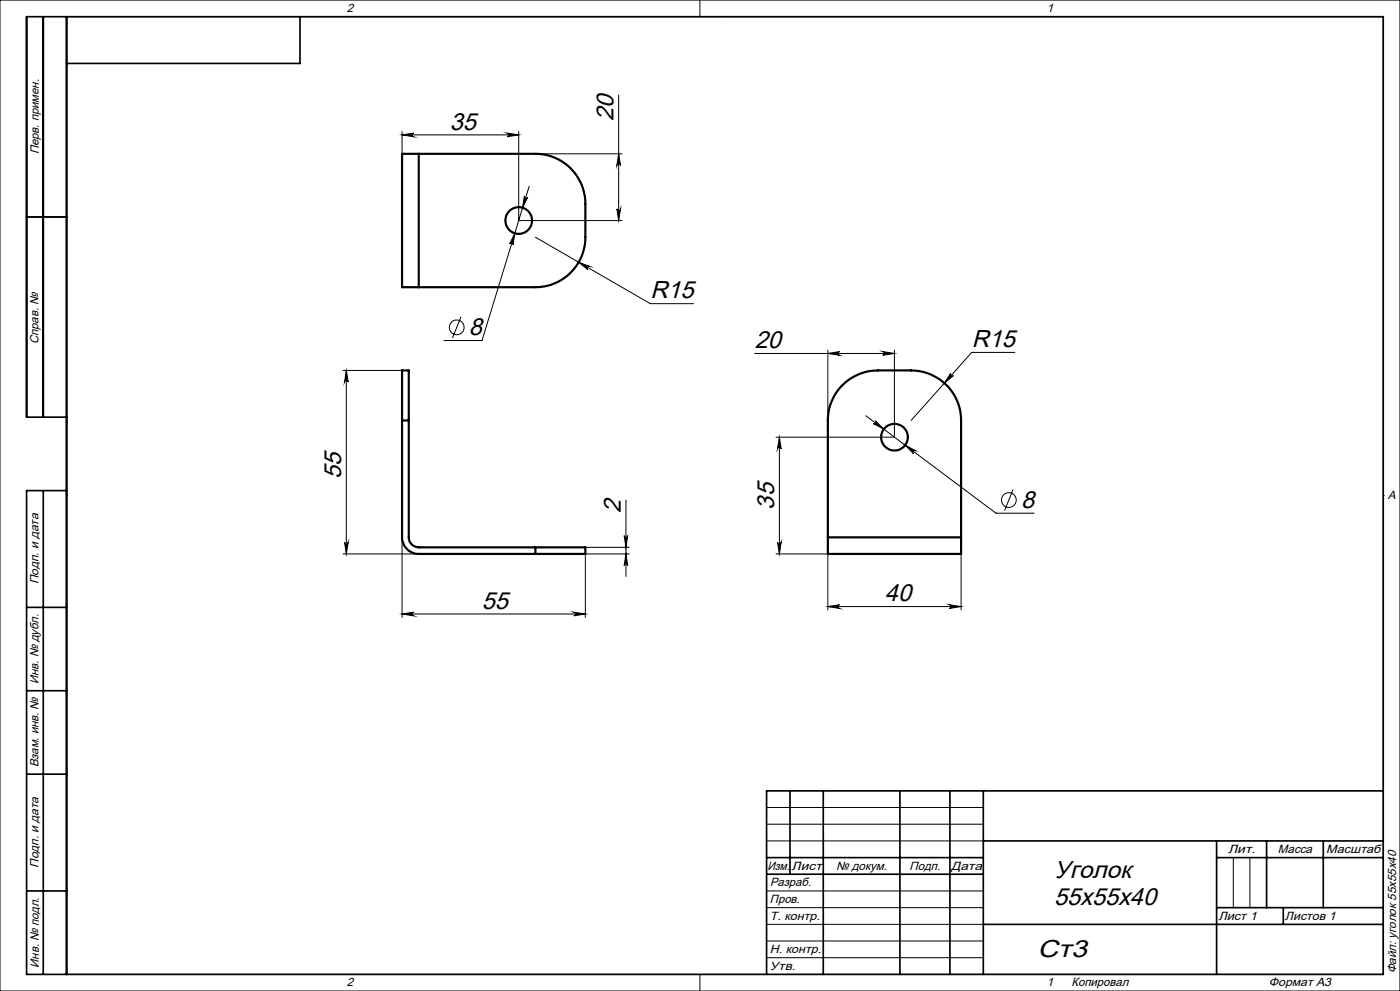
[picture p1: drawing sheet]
<svg xmlns="http://www.w3.org/2000/svg" width="420mm" height="297mm" viewBox="0 0 420 297" stroke-linecap="round" stroke-linejoin="round" font-family="sans-serif">
<g fill="none" stroke="#000" stroke-width=".3">
<path d="M0 0h420v297h-420zM20 5h395v287h-395zM210 0v5M217.5 5h.1M120.6 39.4v6.7M152.1 39.9l3.5 .5-3.5 .6a.55 .55 0 0 0 .5-.6 .55 .55 0 0 0-.5-.5zM155.6 39.4v26.7h31M185.6 28.5v37.6M120.6 40.4h35M120.6 40.4l3.5-.5a.55 .55 0 0 0-.5 .5 .55 .55 0 0 0 .5 .6zM157.3 58.8a.54 .54 0 0 0 .4 .6 .54 .54 0 0 0 .6-.3l-1.5 3.2zM158.7 55.8l-14.1 46.3h-11.4"/>
<path d="M160.6 46.1h26M185.6 46.1l.6 3.5a.55 .55 0 0 0-.6-.5 .55 .55 0 0 0-.5 .5zM154.4 69.9l-.5 3.5a.54 .54 0 0 0-.3-.6 .54 .54 0 0 0-.7 .3zM160.6 71.1l34.5 19.9h13M173.6 78.6l3.3 1.3a.56 .56 0 0 0-.7 .2 .56 .56 0 0 0 .2 .7zM185.1 62.6a.55 .55 0 0 0 .5 .5 .55 .55 0 0 0 .6-.5l-.6 3.5zM138.3 95l-2.6 6.3M102.9 111h17.7M103.9 111v55M103.9 111l.6 3.5a.55 .55 0 0 0-.6-.5 .55 .55 0 0 0-.5 .5zM226.4 105.9h41.9M248.4 104.9v21.1"/>
<path d="M248.4 105.9l3.4-.5a.55 .55 0 0 0-.5 .5 .55 .55 0 0 0 .5 .6zM264.8 105.4l3.5 .5-3.5 .6a.55 .55 0 0 0 .6-.6 .55 .55 0 0 0-.6-.5zM268.3 104.9v26.1h-35.5M285.2 111.9a.54 .54 0 0 0 .1 .7 .54 .54 0 0 0 .7 0l-2.7 2.2zM304.4 105.6h-12.9l-18.2 20.4M233.8 131l.6 3.5a.55 .55 0 0 0-.6-.5 .55 .55 0 0 0-.5 .5zM233.8 131v35M259.8 124.6l39 29.2h11.4M262.6 126.1l2.5 2.5-3.1-1.6a.53 .53 0 0 0 .7-.2 .53 .53 0 0 0-.1-.7zM271.5 133.4l3.2 1.7a.54 .54 0 0 0-.8 .1 .54 .54 0 0 0 .1 .8zM20 148.5h.1M187.8 149.9v22.9"/>
<path d="M303.9 146.7l-2.5 6.3M415 148.5h.1M102.9 166h22.7M103.4 162.5a.55 .55 0 0 0 .5 .5 .55 .55 0 0 0 .6-.5l-.6 3.5zM120.6 161v24M175.6 164h13.2M187.3 160.5a.53 .53 0 0 0 .5 .6 .53 .53 0 0 0 .5-.6l-.5 3.5zM187.8 166l.5 3.5a.53 .53 0 0 0-.5-.5 .53 .53 0 0 0-.5 .5zM188.8 166h-13.2v19M232.8 166h15.6v16.8M233.3 162.5a.55 .55 0 0 0 .5 .5 .55 .55 0 0 0 .6-.5l-.6 3.5zM288.3 166v16.8"/>
<path d="M120.6 184l3.5-.5a.55 .55 0 0 0-.5 .5 .55 .55 0 0 0 .5 .6zM120.6 184h55M172.1 183.5l3.5 .5-3.5 .6a.55 .55 0 0 0 .5-.6 .55 .55 0 0 0-.5-.5zM248.4 181.8h39.9M248.4 181.8l3.4-.5a.55 .55 0 0 0-.5 .5 .55 .55 0 0 0 .5 .5zM284.8 181.3l3.5 .5-3.5 .5a.55 .55 0 0 0 .5-.5 .55 .55 0 0 0-.5-.5zM230 242h65M230 247h65M230 252h65M370 257v15M375 257v15M230 267h65"/>
<path d="M230 272h65M230 277h65M210 292v5M217.5 292h.1M230 282h65M230 287h65"/>
<circle cx="137" cy="98.1" r="2.21"/>
<circle cx="302.7" cy="149.9" r="2.22"/>
</g>
<g fill="none" stroke="#000" stroke-width=".5">
<path d="M13 5v120M20 5v287M90 5v14h-70M20 65h-12M20 125h-12v-120h407v287h-407v-145h12M13 147v145M8 182h12M8 207h12M8 232h12M237 237v25M247 237v55M270 237v55"/>
<path d="M285 237v55M295 237v55M415 237h-185v55M230 257h65M295 252h120M365 252v40M365 257h50M380 252v20M397 252v20M8 267h12M230 262h65M295 277h120"/>
<path d="M365 272h50M385 272v5"/>
</g>
<g fill="#000">
<path d="M103.9 111l.6 3.5a.55 .55 0 0 0-.6-.5 .55 .55 0 0 0-.5 .5zM103.4 162.5a.55 .55 0 0 0 .5 .5 .55 .55 0 0 0 .6-.5l-.6 3.5zM187.3 160.5a.53 .53 0 0 0 .5 .6 .53 .53 0 0 0 .5-.6l-.5 3.5zM187.8 166l.5 3.5a.53 .53 0 0 0-.5-.5 .53 .53 0 0 0-.5 .5zM185.6 46.1l.6 3.5a.55 .55 0 0 0-.6-.5 .55 .55 0 0 0-.5 .5zM185.1 62.6a.55 .55 0 0 0 .5 .5 .55 .55 0 0 0 .6-.5l-.6 3.5z"/>
<path d="M248.4 105.9l3.4-.5a.55 .55 0 0 0-.5 .5 .55 .55 0 0 0 .5 .6zM264.8 105.4l3.5 .5-3.5 .6a.55 .55 0 0 0 .6-.6 .55 .55 0 0 0-.6-.5z"/>
<path d="M262.6 126.1a.53 .53 0 0 1 .1 .7 .53 .53 0 0 1-.7 .2l3.1 1.6zM271.5 133.4l2.5 2.6a.54 .54 0 0 1-.1-.8 .54 .54 0 0 1 .8-.1zM285.2 111.9l-1.9 2.9 2.7-2.2a.54 .54 0 0 1-.7 0 .54 .54 0 0 1-.1-.7zM120.6 40.4l3.5-.5a.55 .55 0 0 0-.5 .5 .55 .55 0 0 0 .5 .6zM152.1 39.9l3.5 .5-3.5 .6a.55 .55 0 0 0 .5-.6 .55 .55 0 0 0-.5-.5zM157.3 58.8l-.5 3.5 1.5-3.2a.54 .54 0 0 1-.6 .3 .54 .54 0 0 1-.4-.6zM154.4 69.9l-1.5 3.2a.54 .54 0 0 1 .7-.3 .54 .54 0 0 1 .3 .6zM173.6 78.6l2.8 2.2a.55 .55 0 0 1-.2-.7 .55 .55 0 0 1 .7-.2z"/>
<path d="M233.3 162.5a.55 .55 0 0 0 .5 .5 .55 .55 0 0 0 .6-.5l-.6 3.5zM233.8 131l.6 3.5a.55 .55 0 0 0-.6-.5 .55 .55 0 0 0-.5 .5z"/>
<path d="M120.6 184l3.5-.5a.55 .55 0 0 0-.5 .5 .55 .55 0 0 0 .5 .6zM172.1 183.5l3.5 .5-3.5 .6a.55 .55 0 0 0 .5-.6 .55 .55 0 0 0-.5-.5z"/>
<path d="M284.8 181.3l3.5 .5-3.5 .5a.55 .55 0 0 0 .5-.5 .55 .55 0 0 0-.5-.5zM248.4 181.8l3.4-.5a.55 .55 0 0 0-.5 .5 .55 .55 0 0 0 .5 .5z"/>
</g>
<g fill="none" stroke="#000" stroke-width=".65">
<path d="M125.6 46.1h35a15 15 0 0 1 15 15v10a15 15 0 0 1-15 15h-35M125.6 46.1h-5v40h5M125.6 46.1v40M120.6 126v-15h2v15M120.6 126v35a5 5 0 0 0 5 5h35M120.6 126h2M122.6 126v35a3 3 0 0 0 3 3h35M160.6 164h15v2h-15M160.6 164v2M248.4 161v-35a15 15 0 0 1 14.9-15h10a15 15 0 0 1 15 15v35M248.4 161v5h39.9v-5M248.4 161h39.9"/>
<circle cx="155.6" cy="66.1" r="4"/>
<circle cx="268.3" cy="131" r="4"/>
</g>
<g font-size="7.3">
<text x="135" y="38.8">35</text>
<text x="184" y="36.3" transform="rotate(-90 184 36.3)">20</text>
<text x="195.1" y="89.4">R15</text>
<text x="140.7" y="100.5">8</text>
<text x="226.4" y="104.3">20</text>
<text x="291.5" y="104">R15</text>
<text x="102.3" y="143.7" transform="rotate(-90 102.3 143.7)">55</text>
<text x="186.2" y="153.8" transform="rotate(-90 186.2 153.8)">2</text>
<text x="232.2" y="152.7" transform="rotate(-90 232.2 152.7)">35</text>
<text x="306.3" y="152.2">8</text>
<text x="144.5" y="182.4">55</text>
<text x="265.5" y="180.2">40</text>
<text x="316.2" y="263">Уголок</text>
<text x="316.2" y="271.1">55х55х40</text>
<text x="311.2" y="286.8">Ст3</text>
</g>
<g font-size="3.6">
<text x="104" y="3.6">2</text>
<text x="314" y="3.6">1</text>
<text x="11.6" y="46.3" transform="rotate(-90 11.6 46.3)">Перв. примен.</text>
<text x="11.6" y="103.2" transform="rotate(-90 11.6 103.2)">Справ. №</text>
<text x="416.4" y="149.6">A</text>
<text x="11.6" y="175.1" transform="rotate(-90 11.6 175.1)">Подп. и дата</text>
<text x="11.6" y="205" transform="rotate(-90 11.6 205)">Инв. № дубл.</text>
<text x="11.6" y="230" transform="rotate(-90 11.6 230)">Взам. инв. №</text>
<text x="368.4" y="255.6">Лит.</text>
<text x="383.4" y="255.6">Масса</text>
<text x="397.8" y="255.6">Масштаб</text>
<text x="11.6" y="260.1" transform="rotate(-90 11.6 260.1)">Подп. и дата</text>
<text x="230.2" y="260.6">Изм.</text>
<text x="237.5" y="260.6">Лист</text>
<text x="250.9" y="260.6">№ докум.</text>
<text x="272.9" y="260.6">Подп.</text>
<text x="285.4" y="260.6">Дата</text>
<text x="231" y="265.6">Разраб.</text>
<text x="231" y="275.6">Т. контр.</text>
<text x="231" y="270.6">Пров.</text>
<text x="365.5" y="275.6">Лист 1</text>
<text x="385.5" y="275.6">Листов 1</text>
<text x="231" y="285.6">Н. контр.</text>
<text x="11.6" y="290" transform="rotate(-90 11.6 290)">Инв. № подл.</text>
<text x="231" y="290.6">Утв.</text>
<text x="418.8" y="291.8" transform="rotate(-90 418.8 291.8)">Файл: уголок 55х55х40</text>
<text x="104" y="295.6">2</text>
<text x="314" y="295.6">1</text>
<text x="321.5" y="295.6">Копировал</text>
<text x="380.7" y="295.6">Формат А3</text>
</g>
</svg>
